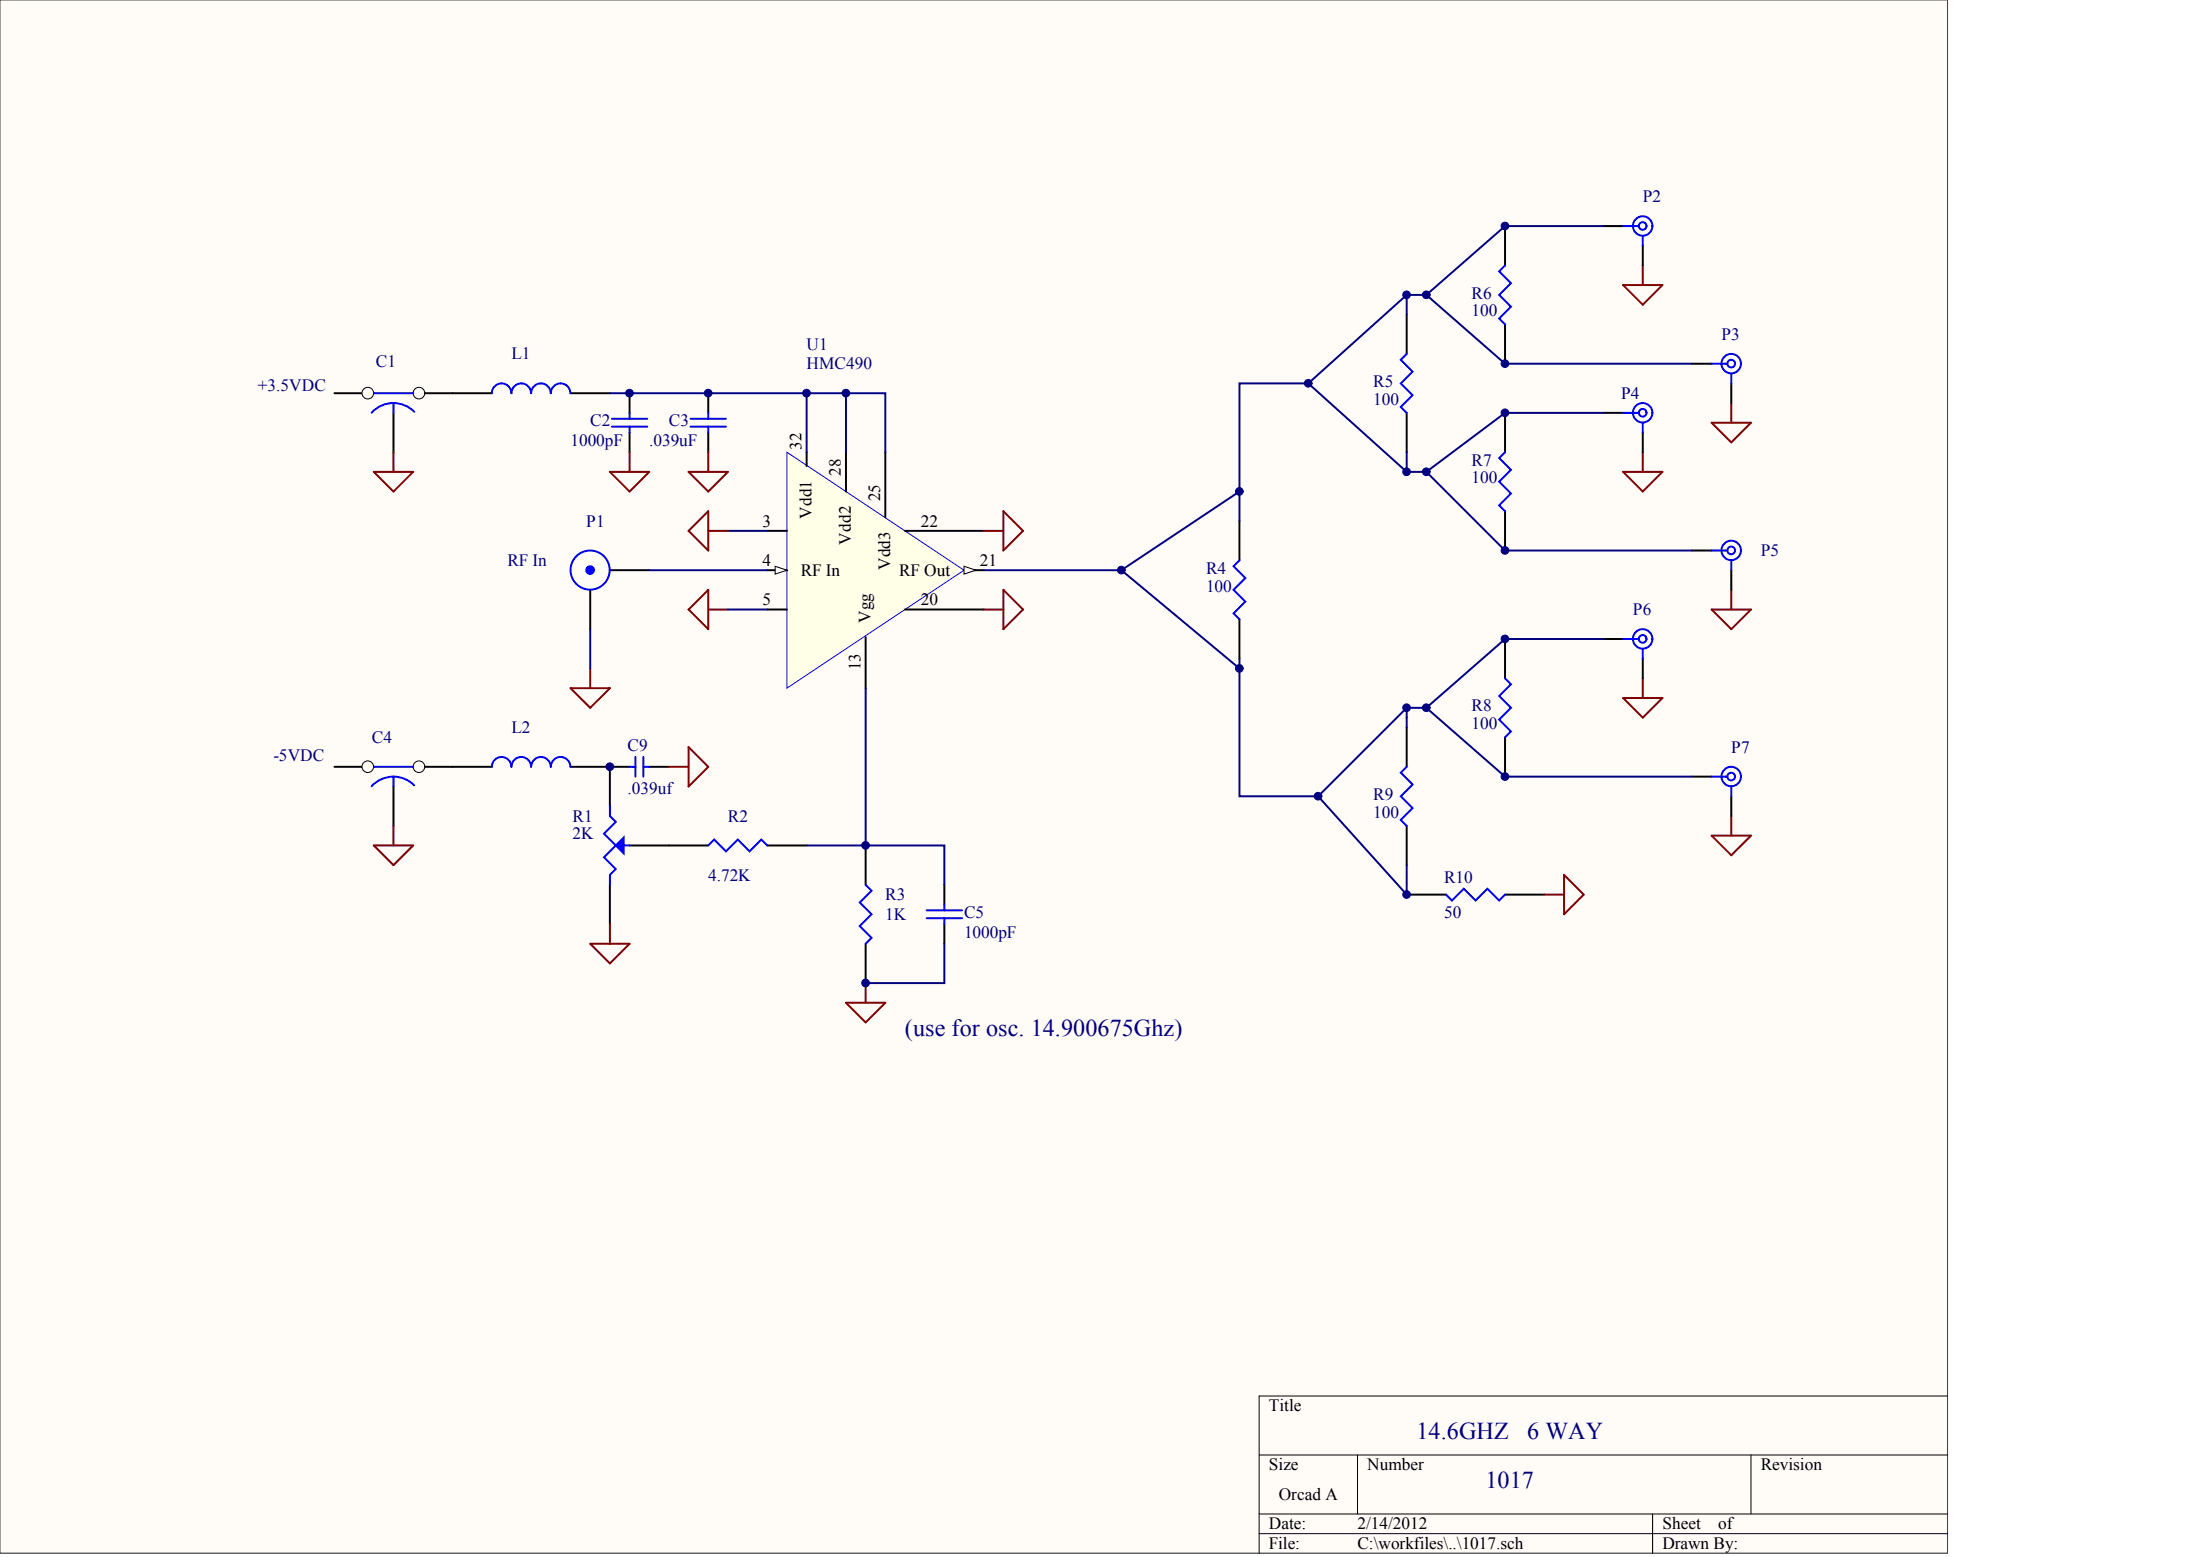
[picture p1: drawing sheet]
<svg xmlns="http://www.w3.org/2000/svg" width="840mm" height="594mm" viewBox="0 0 840 594" stroke-linecap="round" stroke-linejoin="round" font-family="sans-serif">
<path d="M0 0h743.3v592.6h-743.3z" fill="#fffcf8" stroke="#404040" stroke-width=".38"/>
<path d="M743.3 532.7h-262.8v60M480.5 555.2h262.8M518.1 555.2v22.5M668.2 555.2v22.5M480.5 577.7h262.8M630.7 577.7v15M480.5 585.2h262.8" fill="none" stroke="#000" stroke-width=".38"/>
<path d="M300.3 172.5l67.6 45.1-67.6 45z" fill="#ffffe8" stroke="#00f" stroke-width=".38"/>
<path d="M292.8 217.6h7.5" fill="none" stroke="#000" stroke-width=".75"/>
<path d="M295.8 216.1l4.5 1.5-4.5 1.5z" fill="#fffcf8" stroke="#000" stroke-width=".38"/>
<path d="M367.9 217.6h7.5" fill="none" stroke="#000" stroke-width=".75"/>
<path d="M367.9 216.1l4.5 1.5-4.5 1.5z" fill="#fffcf8" stroke="#000" stroke-width=".38"/>
<path d="M127.6 150h15.1M172.7 150h15M217.7 150h15.1M307.8 172.5v5.3M322.9 172.5v15M337.9 172.5v24.8M292.8 202.6h7.5M345.4 202.6h30M292.8 232.6h7.5M345.4 232.6h30M330.4 243.1v19.5" fill="none" stroke="#000" stroke-width=".75"/>
<path d="M307.8 150v22.5M322.9 150v22.5" fill="none" stroke="#000080" stroke-width=".75"/>
<path d="M195.1 150a3.7 3.7 0 0 0-3.7-3.7 3.7 3.7 0 0 0-3.7 3.7M202.7 150a3.7 3.7 0 0 0-3.8-3.7 3.7 3.7 0 0 0-3.7 3.7M217.7 150a3.8 3.8 0 0 0-3.8-3.7 3.8 3.8 0 0 0-3.7 3.7 3.7 3.7 0 0 0-3.8-3.7 3.7 3.7 0 0 0-3.7 3.7" fill="none" stroke="#00f" stroke-width=".75"/>
<circle cx="140.4" cy="150" r="2.21" fill="#fffcf8" stroke="#000" stroke-width=".38"/>
<path d="M157.7 150h15" fill="none" stroke="#000" stroke-width=".75"/>
<circle cx="159.9" cy="150" r="2.21" fill="#fffcf8" stroke="#000" stroke-width=".38"/>
<path d="M150.2 157.5v15M240.3 150v7.5M270.3 150v7.5M240.3 165v7.5M270.3 165v7.5M232.8 217.6h15M225.3 225.1v15M127.6 292.6h15.1" fill="none" stroke="#000" stroke-width=".75"/>
<g fill="none" stroke="#00f" stroke-width=".75">
<path d="M142.7 150h15M150.2 153.8a11.2 11.2 0 0 1 7.9 3.3M150.2 153.8a11.2 11.2 0 0 0-8.4 3.7M150.2 153.8v3.7M233.5 159.8h13.5M240.3 157.5v2.3M263.5 159.8h13.6M270.3 157.5v2.3M233.5 162.8h13.5M240.3 162.8v2.2M263.5 162.8h13.6M270.3 162.8v2.2"/>
<circle cx="225.2" cy="217.5" r="7.5"/>
</g>
<path d="M150.2 172.5v7.5M240.3 172.5v7.5M270.3 172.5v7.5M142.7 180h15l-7.5 7.5zM232.8 180h15l-7.5 7.5zM262.8 180h15l-7.5 7.5zM262.8 232.6l7.5-7.5v15zM270.3 232.6h7.5M225.3 255.1v7.5M217.7 262.6h15.1l-7.5 7.5z" fill="none" stroke="#800000" stroke-width=".75"/>
<circle cx="225.2" cy="217.5" r="1.46" fill="#00f" stroke="#00f" stroke-width=".75"/>
<path d="M247.8 217.6h45" fill="none" stroke="#000080" stroke-width=".75"/>
<circle cx="140.4" cy="292.5" r="2.21" fill="#fffcf8" stroke="#000" stroke-width=".38"/>
<path d="M157.7 292.6h15" fill="none" stroke="#000" stroke-width=".75"/>
<circle cx="159.9" cy="292.5" r="2.21" fill="#fffcf8" stroke="#000" stroke-width=".38"/>
<g fill="none" stroke="#000" stroke-width=".75">
<path d="M574.4 86.3v15M611.9 86.3h7.5M626.9 93.8v7.5M536.8 120v15M574.4 123.8v15M645.7 138.8h7.5M536.8 157.5v15M574.4 157.5v15M611.9 157.5h7.5M660.7 146.3v7.5M626.9 165v7.5M473 198.8v15"/>
<path d="M574.4 195v15.1M645.7 210.1h7.5M660.7 217.6v7.5M473 236.3v15M574.4 243.8v15M611.9 243.8h7.5M626.9 251.3v7.5M536.8 277.6v15M172.7 292.6h15M217.7 292.6h22.6M232.8 292.6v15M247.8 292.6h7.5"/>
<path d="M574.4 281.3v15M645.7 296.3h7.5M150.2 300.1v15M536.8 315.1v15M660.7 303.8v7.5M232.8 337.6v15M240.3 322.6h30M292.8 322.6h15M330.4 322.6v15M360.4 337.6v7.5M360.4 352.6v7.5M536.8 341.3h15.1"/>
<path d="M574.4 341.3h15M330.4 360.1v15"/>
</g>
<g fill="none" stroke="#00f" stroke-width=".75">
<path d="M619.4 86.3h6M626.9 90v3.8M574.4 101.3l-2.3 2.2 4.5 4.5-4.5 4.5 4.5 4.5-4.5 4.5 2.3 2.3M536.8 135l-2.2 2.3 4.5 4.5-4.5 4.5 4.5 4.5-4.5 4.5 2.2 2.2M653.2 138.8h6M619.4 157.5h6M660.7 142.5v3.8M574.4 172.5l-2.3 2.3 4.5 4.5-4.5 4.5 4.5 4.5-4.5 4.5 2.3 2.2M626.9 161.3v3.7M473 213.8l-2.2 2.3 4.5 4.5-4.5 4.5 4.5 4.5-4.5 4.5 2.2 2.2M653.2 210.1h6M660.7 213.8v3.8"/>
<path d="M574.4 258.8l2.2 2.3-4.5 4.5 4.5 4.5-4.5 4.5 4.5 4.5-2.2 2.2M619.4 243.8h6M626.9 247.6v3.7M142.7 292.6h15M150.2 296.3a11.2 11.2 0 0 1 7.9 3.4M150.2 296.3a11.2 11.2 0 0 0-8.4 3.7M150.2 296.3v3.8M195.1 292.6a3.7 3.7 0 0 0-3.7-3.8 3.7 3.7 0 0 0-3.7 3.8M202.7 292.6a3.7 3.7 0 0 0-3.8-3.8 3.7 3.7 0 0 0-3.7 3.8M217.7 292.6a3.8 3.8 0 0 0-3.8-3.8 3.8 3.8 0 0 0-3.7 3.8 3.7 3.7 0 0 0-3.8-3.8 3.7 3.7 0 0 0-3.7 3.8M240.3 292.6h2.2M242.5 288.8v7.5"/>
<path d="M245.5 292.6h2.3M245.5 288.8v7.5M536.8 292.6l-2.2 2.2 4.5 4.5-4.5 4.5 4.5 4.5-4.5 4.5 2.2 2.3M653.2 296.3h6M232.8 307.6v3.7l2.2 2.3-4.5 4.5 4.5 4.5-4.5 4.5 4.5 4.5-2.2 2.2v3.8M660.7 300.1v3.7M235 322.6h5.3M270.3 322.6l2.3-2.3 4.5 4.5 4.5-4.5 4.5 4.5 4.5-4.5 2.2 2.3M330.4 337.6l2.2 2.2-4.5 4.5 4.5 4.5-4.5 4.5 4.5 4.5-2.2 2.3M353.6 350.3h13.6M353.6 347.3h13.6M360.4 345.1v2.2"/>
<path d="M360.4 350.3v2.3M551.9 341.3l2.2 2.3 4.5-4.5 4.5 4.5 4.5-4.5 4.5 4.5 2.3-2.3"/>
<circle cx="626.9" cy="86.2" r="1.46"/>
<circle cx="626.9" cy="86.2" r="3.7"/>
<circle cx="660.7" cy="138.7" r="1.46"/>
<circle cx="660.7" cy="138.7" r="3.7"/>
<circle cx="626.9" cy="157.5" r="1.46"/>
<circle cx="626.9" cy="157.5" r="3.7"/>
<circle cx="660.7" cy="210" r="1.46"/>
<circle cx="660.7" cy="210" r="3.7"/>
<circle cx="626.9" cy="243.8" r="1.46"/>
<circle cx="626.9" cy="243.8" r="3.7"/>
<circle cx="660.7" cy="296.3" r="1.46"/>
<circle cx="660.7" cy="296.3" r="3.7"/>
</g>
<path d="M235 322.6l3-3v6z" fill="#00f" stroke="#00f" stroke-width=".75"/>
<g fill="none" stroke="#000080" stroke-width=".75">
<path d="M611.9 86.3h-37.5l-30 26.2 30 26.3h71.3M536.8 112.5l-37.5 33.8 37.5 33.7M544.4 112.5h-7.6v7.5M232.8 150h105.1v22.5M499.3 146.3h-26.3v52.5M611.9 157.5h-37.5l-30 22.5 30 30.1h71.3M536.8 172.5v7.5h7.6M473 187.5l-45 30.1 45 37.5M277.8 202.6h15M375.4 217.6h52.6M277.8 232.6h15M225.3 240.1v15"/>
<path d="M473 251.3v52.5h30.1M611.9 243.8h-37.5l-30 26.3 30 26.2h71.3M330.4 262.6v60h-22.6M536.8 270.1l-33.7 33.7 33.7 37.5v-11.2M544.4 270.1h-7.6v7.5M330.4 322.6h30v15M360.4 360.1v15h-30"/>
</g>
<g fill="none" stroke="#800000" stroke-width=".75">
<path d="M619.4 108.8h15.1l-7.6 7.5zM626.9 101.3v7.5M660.7 153.8v7.5M626.9 172.5v7.5M653.2 161.3h15l-7.5 7.5zM382.9 195l7.5 7.6-7.5 7.5zM619.4 180h15.1l-7.6 7.5zM262.8 202.6l7.5-7.6v15.1zM270.3 202.6h7.5M375.4 202.6h7.5M375.4 232.6h7.5M382.9 225.1l7.5 7.5-7.5 7.5z"/>
<path d="M653.2 232.6h15l-7.5 7.5zM660.7 225.1v7.5M626.9 258.8v7.5M619.4 266.3h15.1l-7.6 7.5zM255.3 292.6h7.5M262.8 285.1l7.5 7.5-7.5 7.5zM150.2 315.1v7.5M653.2 318.8h15l-7.5 7.5zM660.7 311.3v7.5M142.7 322.6h15l-7.5 7.5zM596.9 333.8l7.5 7.5-7.5 7.5zM232.8 352.6v7.5"/>
<path d="M589.4 341.3h7.5M225.3 360.1h15l-7.5 7.5zM330.4 375.1v7.5M322.9 382.6h15l-7.5 7.5z"/>
</g>
<g fill="#000080" stroke="#000080" stroke-width=".38">
<circle cx="232.7" cy="292.5" r="1.46"/>
<circle cx="240.2" cy="150" r="1.46"/>
<circle cx="270.3" cy="150" r="1.46"/>
<circle cx="307.8" cy="150" r="1.46"/>
<circle cx="322.8" cy="150" r="1.46"/>
<circle cx="330.3" cy="375.1" r="1.46"/>
<circle cx="330.3" cy="322.6" r="1.46"/>
<circle cx="427.9" cy="217.5" r="1.46"/>
<circle cx="473" cy="255" r="1.46"/>
<circle cx="473" cy="187.5" r="1.46"/>
<circle cx="499.3" cy="146.2" r="1.46"/>
<circle cx="503" cy="303.8" r="1.46"/>
<circle cx="536.8" cy="341.3" r="1.46"/>
<circle cx="536.8" cy="270" r="1.46"/>
<circle cx="536.8" cy="180" r="1.46"/>
<circle cx="536.8" cy="112.5" r="1.46"/>
<circle cx="544.3" cy="270" r="1.46"/>
<circle cx="544.3" cy="180" r="1.46"/>
<circle cx="544.3" cy="112.5" r="1.46"/>
<circle cx="574.4" cy="296.3" r="1.46"/>
<circle cx="574.4" cy="243.8" r="1.46"/>
<circle cx="574.4" cy="210" r="1.46"/>
<circle cx="574.4" cy="157.5" r="1.46"/>
<circle cx="574.4" cy="138.7" r="1.46"/>
<circle cx="574.4" cy="86.2" r="1.46"/>
</g>
<g font-size="9.2" fill="#000080">
<text x="345.4" y="395.3">(use for osc. 14.900675Ghz)</text>
<text x="540.6" y="549.1">14.6GHZ</text>
<text x="582.8" y="549.1">6 WAY</text>
<text x="566.9" y="567.9">1017</text>
</g>
<g font-size="6.6" fill="#000080">
<text x="626.9" y="77.1">P2</text>
<text x="561.6" y="113.9">R6</text>
<text x="561.6" y="120.7">100</text>
<text x="657" y="129.7">P3</text>
<text x="195.2" y="137.2">L1</text>
<text x="307.8" y="133.4">U1</text>
<text x="143.4" y="140.2">C1</text>
<text x="307.8" y="140.9">HMC490</text>
<text x="98.4" y="149.2">+3.5VDC</text>
<text x="524.1" y="147.7">R5</text>
<text x="524.1" y="154.4">100</text>
<text x="618.7" y="152.2">P4</text>
<text x="225.3" y="162.7">C2</text>
<text x="255.3" y="162.7">C3</text>
<text x="217.7" y="170.2">1000pF</text>
<text x="247.8" y="170.2">.039uF</text>
<text x="561.6" y="177.7">R7</text>
<text x="561.6" y="184.4">100</text>
<text x="223.7" y="200.9">P1</text>
<text x="193.7" y="215.9">RF In</text>
<text x="672" y="212.2">P5</text>
<text x="460.3" y="218.9">R4</text>
<text x="460.3" y="225.7">100</text>
<text x="623.2" y="234.7">P6</text>
<text x="561.6" y="271.5">R8</text>
<text x="195.2" y="279.7">L2</text>
<text x="561.6" y="278.2">100</text>
<text x="141.9" y="283.5">C4</text>
<text x="239.5" y="286.5">C9</text>
<text x="660.7" y="287.2">P7</text>
<text x="104.4" y="290.2">-5VDC</text>
<text x="239.5" y="303">.039uf</text>
<text x="524.1" y="305.2">R9</text>
<text x="524.1" y="312">100</text>
<text x="218.5" y="313.5">R1</text>
<text x="277.8" y="313.5">R2</text>
<text x="218.5" y="320.2">2K</text>
<text x="270.3" y="336">4.72K</text>
<text x="551.1" y="336.7">R10</text>
<text x="337.9" y="343.5">R3</text>
<text x="337.9" y="351">1K</text>
<text x="367.9" y="350.2">C5</text>
<text x="551.1" y="350.2">50</text>
<text x="367.9" y="357.7">1000pF</text>
</g>
<g font-size="6.6">
<text x="291" y="200.9">3</text>
<text x="351.4" y="200.9">22</text>
<text x="291" y="215.9">4</text>
<text x="373.9" y="215.9">21</text>
<text x="305.6" y="219.7">RF In</text>
<text x="343.1" y="219.7">RF Out</text>
<text x="291" y="230.9">5</text>
<text x="351.4" y="230.9">20</text>
<text x="484.3" y="538.5">Title</text>
<text x="484.3" y="561">Size</text>
<text x="521.8" y="561">Number</text>
<text x="672" y="561">Revision</text>
<text x="488" y="572.3">Orcad A</text>
<text x="484.3" y="583.6">Date:</text>
<text x="518.1" y="583.6">2/14/2012</text>
<text x="634.5" y="583.6">Sheet</text>
<text x="655.7" y="583.6">of</text>
<text x="484.3" y="591.1">File:</text>
<text x="518.1" y="591.1">C:\workfiles\..\1017.sch</text>
<text x="634.5" y="591.1">Drawn By:</text>
</g>
<g font-size="6.5">
<text x="305.9" y="171.8" transform="rotate(-90 305.9 171.8)">32</text>
<text x="320.9" y="181.5" transform="rotate(-90 320.9 181.5)">28</text>
<text x="336" y="191.3" transform="rotate(-90 336 191.3)">25</text>
<text x="309.7" y="198.1" transform="rotate(-90 309.7 198.1)">Vdd1</text>
<text x="324.7" y="207.8" transform="rotate(-90 324.7 207.8)">Vdd2</text>
<text x="339.7" y="217.6" transform="rotate(-90 339.7 217.6)">Vdd3</text>
<text x="332.2" y="237.8" transform="rotate(-90 332.2 237.8)">Vgg</text>
<text x="328.4" y="255.8" transform="rotate(-90 328.4 255.8)">13</text>
</g>
</svg>
